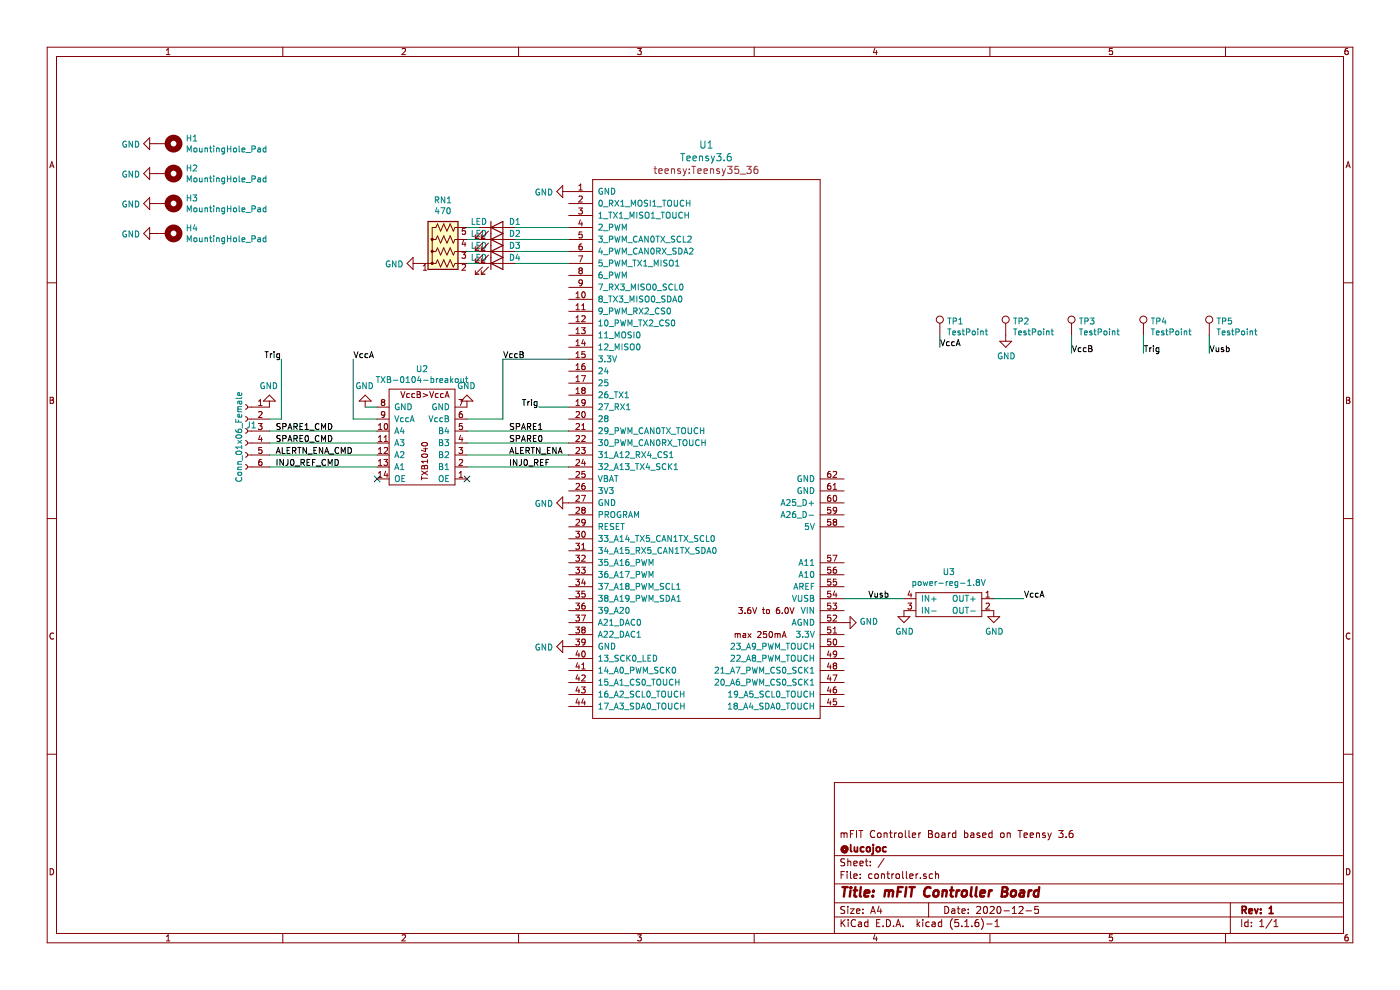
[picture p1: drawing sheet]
EESchema Schematic File Version 4
EELAYER 30 0
EELAYER END
$Descr A4 11693 8268
encoding utf-8
Sheet 1 1
Title "mFIT Controller Board"
Date "2020-12-5"
Rev "1"
Comp "@lucojoc"
Comment1 "mFIT Controller Board based on Teensy 3.6"
Comment2 ""
Comment3 ""
Comment4 ""
$EndDescr
$Comp
L teensy:Teensy3.6 U1
U 1 1
P 5900 3750
F 0 "U1" H 5900 6293 60  0000 C CNN
F 1 "Teensy3.6" H 5900 6187 60  0000 C CNN
F 2 "teensy:Teensy35_36" H 5900 6081 60  0000 C CNN
F 3 "" H 5900 3800 60  0000 C CNN
	1    5900 3750
	1    0    0    -1  
$EndComp
$Comp
L txb-breakout:TXB-0104-breakout U2
U 1 1
P 3550 4100
F 0 "U2" H 3575 3085 50  0000 C CNN
F 1 "TXB-0104-breakout" H 3575 3176 50  0000 C CNN
F 2 "txb0104-breakout:TXB0104-breakout" H 3550 4150 50  0001 C CNN
F 3 "http://cdn.sparkfun.com/datasheets/BreakoutBoards/TXB0104_breakout.pdf" H 3550 4150 50  0001 C CNN
	1    3550 4100
	-1   0    0    1   
$EndComp
$Comp
L power-reg-breakout:power-reg-breakout U3
U 1 1
P 8200 4900
F 0 "U3" H 8475 5025 50  0000 C CNN
F 1 "power-reg-1.8V" H 8475 4934 50  0000 C CNN
F 2 "power-reg-breakout:breakout-power-reg" H 8200 4900 50  0001 C CNN
F 3 "" H 8200 4900 50  0001 C CNN
	1    8200 4900
	-1   0    0    -1  
$EndComp
$Comp
L power:GND #PWR04
U 1 1
P 8300 5100
F 0 "#PWR04" H 8300 4850 50  0001 C CNN
F 1 "GND" H 8305 4927 50  0000 C CNN
F 2 "" H 8300 5100 50  0001 C CNN
F 3 "" H 8300 5100 50  0001 C CNN
	1    8300 5100
	1    0    0    -1  
$EndComp
$Comp
L power:GND #PWR03
U 1 1
P 7550 5100
F 0 "#PWR03" H 7550 4850 50  0001 C CNN
F 1 "GND" H 7555 4927 50  0000 C CNN
F 2 "" H 7550 5100 50  0001 C CNN
F 3 "" H 7550 5100 50  0001 C CNN
	1    7550 5100
	1    0    0    -1  
$EndComp
$Comp
L power:GND #PWR05
U 1 1
P 8400 2800
F 0 "#PWR05" H 8400 2550 50  0001 C CNN
F 1 "GND" H 8405 2627 50  0000 C CNN
F 2 "" H 8400 2800 50  0001 C CNN
F 3 "" H 8400 2800 50  0001 C CNN
	1    8400 2800
	1    0    0    -1  
$EndComp
$Comp
L power:GND #PWR02
U 1 1
P 3900 3400
F 0 "#PWR02" H 3900 3150 50  0001 C CNN
F 1 "GND" H 3905 3227 50  0000 C CNN
F 2 "" H 3900 3400 50  0001 C CNN
F 3 "" H 3900 3400 50  0001 C CNN
	1    3900 3400
	-1   0    0    1   
$EndComp
$Comp
L power:GND #PWR01
U 1 1
P 3050 3400
F 0 "#PWR01" H 3050 3150 50  0001 C CNN
F 1 "GND" H 3055 3227 50  0000 C CNN
F 2 "" H 3050 3400 50  0001 C CNN
F 3 "" H 3050 3400 50  0001 C CNN
	1    3050 3400
	-1   0    0    1   
$EndComp
Wire Wire Line
	3900 3600 4750 3600
Wire Wire Line
	3900 3700 4750 3700
Wire Wire Line
	3900 3800 4750 3800
Wire Wire Line
	3900 3900 4750 3900
Wire Wire Line
	4750 3000 4200 3000
Wire Wire Line
	4200 3000 4200 3500
Wire Wire Line
	4200 3500 3900 3500
Wire Wire Line
	8300 5000 8550 5000
Text Label 8550 5000 0    50   ~ 0
VccA
Wire Wire Line
	3150 3500 2950 3500
Text Label 2950 3000 0    50   ~ 0
VccA
Wire Wire Line
	3050 3400 3150 3400
NoConn ~ 3900 4000
NoConn ~ 3150 4000
$Comp
L Connector:TestPoint TP2
U 1 1
P 8400 2800
F 0 "TP2" H 8458 2918 50  0000 L CNN
F 1 "TestPoint" H 8458 2827 50  0000 L CNN
F 2 "TestPoint:TestPoint_Pad_D1.5mm" H 8600 2800 50  0001 C CNN
F 3 "~" H 8600 2800 50  0001 C CNN
	1    8400 2800
	1    0    0    -1  
$EndComp
$Comp
L Connector:TestPoint TP1
U 1 1
P 7850 2800
F 0 "TP1" H 7908 2918 50  0000 L CNN
F 1 "TestPoint" H 7908 2827 50  0000 L CNN
F 2 "TestPoint:TestPoint_Pad_D1.5mm" H 8050 2800 50  0001 C CNN
F 3 "~" H 8050 2800 50  0001 C CNN
	1    7850 2800
	1    0    0    -1  
$EndComp
$Comp
L Connector:TestPoint TP3
U 1 1
P 8950 2800
F 0 "TP3" H 9008 2918 50  0000 L CNN
F 1 "TestPoint" H 9008 2827 50  0000 L CNN
F 2 "TestPoint:TestPoint_Pad_D1.5mm" H 9150 2800 50  0001 C CNN
F 3 "~" H 9150 2800 50  0001 C CNN
	1    8950 2800
	1    0    0    -1  
$EndComp
$Comp
L Connector:TestPoint TP4
U 1 1
P 9550 2800
F 0 "TP4" H 9608 2918 50  0000 L CNN
F 1 "TestPoint" H 9608 2827 50  0000 L CNN
F 2 "TestPoint:TestPoint_Pad_D1.5mm" H 9750 2800 50  0001 C CNN
F 3 "~" H 9750 2800 50  0001 C CNN
	1    9550 2800
	1    0    0    -1  
$EndComp
Wire Wire Line
	7850 2800 7850 2900
Text Label 7850 2900 0    50   ~ 0
VccA
Text Label 4200 3000 0    50   ~ 0
VccB
Wire Wire Line
	8950 2800 8950 2950
Text Label 8950 2950 0    50   ~ 0
VccB
Wire Wire Line
	4750 3400 4500 3400
Text Label 4500 3400 2    50   ~ 0
Trig
Wire Wire Line
	9550 2800 9550 2950
Text Label 9550 2950 0    50   ~ 0
Trig
$Comp
L power:GND #PWR07
U 1 1
P 4750 1600
F 0 "#PWR07" H 4750 1350 50  0001 C CNN
F 1 "GND" V 4755 1472 50  0000 R CNN
F 2 "" H 4750 1600 50  0001 C CNN
F 3 "" H 4750 1600 50  0001 C CNN
	1    4750 1600
	0    1    1    0   
$EndComp
$Comp
L power:GND #PWR08
U 1 1
P 4750 4200
F 0 "#PWR08" H 4750 3950 50  0001 C CNN
F 1 "GND" V 4755 4072 50  0000 R CNN
F 2 "" H 4750 4200 50  0001 C CNN
F 3 "" H 4750 4200 50  0001 C CNN
	1    4750 4200
	0    1    1    0   
$EndComp
$Comp
L power:GND #PWR09
U 1 1
P 4750 5400
F 0 "#PWR09" H 4750 5150 50  0001 C CNN
F 1 "GND" V 4755 5272 50  0000 R CNN
F 2 "" H 4750 5400 50  0001 C CNN
F 3 "" H 4750 5400 50  0001 C CNN
	1    4750 5400
	0    1    1    0   
$EndComp
$Comp
L power:GND #PWR010
U 1 1
P 7050 5200
F 0 "#PWR010" H 7050 4950 50  0001 C CNN
F 1 "GND" V 7055 5072 50  0000 R CNN
F 2 "" H 7050 5200 50  0001 C CNN
F 3 "" H 7050 5200 50  0001 C CNN
	1    7050 5200
	0    -1   -1   0   
$EndComp
$Comp
L power:GND #PWR06
U 1 1
P 2250 3400
F 0 "#PWR06" H 2250 3150 50  0001 C CNN
F 1 "GND" H 2255 3227 50  0000 C CNN
F 2 "" H 2250 3400 50  0001 C CNN
F 3 "" H 2250 3400 50  0001 C CNN
	1    2250 3400
	-1   0    0    1   
$EndComp
Wire Wire Line
	7550 5000 7050 5000
Wire Wire Line
	2950 3000 2950 3500
Wire Wire Line
	2250 3600 3150 3600
Wire Wire Line
	2250 3700 3150 3700
Wire Wire Line
	2250 3800 3150 3800
Wire Wire Line
	2250 3900 3150 3900
$Comp
L Connector:Conn_01x06_Female J1
U 1 1
P 2050 3600
F 0 "J1" H 2000 3650 50  0000 C CNN
F 1 "Conn_01x06_Female" V 2100 3550 50  0000 C CNN
F 2 "Connector_PinSocket_2.54mm:PinSocket_1x06_P2.54mm_Vertical" H 2050 3600 50  0001 C CNN
F 3 "~" H 2050 3600 50  0001 C CNN
	1    2050 3600
	-1   0    0    -1  
$EndComp
Wire Wire Line
	2250 3500 2350 3500
Wire Wire Line
	2350 3500 2350 3000
Text Label 2350 3000 2    50   ~ 0
Trig
Text Label 4250 3800 0    50   ~ 0
ALERTN_ENA
Text Label 2300 3800 0    50   ~ 0
ALERTN_ENA_CMD
Text Label 2300 3900 0    50   ~ 0
INJ0_REF_CMD
Text Label 4250 3900 0    50   ~ 0
INJ0_REF
Text Label 4250 3700 0    50   ~ 0
SPARE0
Text Label 4250 3600 0    50   ~ 0
SPARE1
Text Label 2300 3600 0    50   ~ 0
SPARE1_CMD
Text Label 2300 3700 0    50   ~ 0
SPARE0_CMD
$Comp
L Device:R_Network04_US RN1
U 1 1
P 3700 2000
F 0 "RN1" V 4025 2000 50  0000 C CNN
F 1 "470" V 3934 2000 50  0000 C CNN
F 2 "Resistor_THT:R_Array_SIP5" V 3975 2000 50  0001 C CNN
F 3 "http://www.vishay.com/docs/31509/csc.pdf" H 3700 2000 50  0001 C CNN
	1    3700 2000
	0    -1   -1   0   
$EndComp
$Comp
L power:GND #PWR0101
U 1 1
P 3500 2200
F 0 "#PWR0101" H 3500 1950 50  0001 C CNN
F 1 "GND" V 3505 2072 50  0000 R CNN
F 2 "" H 3500 2200 50  0001 C CNN
F 3 "" H 3500 2200 50  0001 C CNN
	1    3500 2200
	0    1    1    0   
$EndComp
$Comp
L Device:LED D1
U 1 1
P 4150 1900
F 0 "D1" H 4300 1950 50  0000 C CNN
F 1 "LED" H 4000 1950 50  0000 C CNN
F 2 "Resistor_SMD:R_0805_2012Metric_Pad1.15x1.40mm_HandSolder" H 4150 1900 50  0001 C CNN
F 3 "~" H 4150 1900 50  0001 C CNN
	1    4150 1900
	1    0    0    -1  
$EndComp
Wire Wire Line
	4300 1900 4750 1900
Wire Wire Line
	4000 1900 3900 1900
$Comp
L Device:LED D2
U 1 1
P 4150 2000
F 0 "D2" H 4300 2050 50  0000 C CNN
F 1 "LED" H 4000 2050 50  0000 C CNN
F 2 "Resistor_SMD:R_0805_2012Metric_Pad1.15x1.40mm_HandSolder" H 4150 2000 50  0001 C CNN
F 3 "~" H 4150 2000 50  0001 C CNN
	1    4150 2000
	1    0    0    -1  
$EndComp
$Comp
L Device:LED D3
U 1 1
P 4150 2100
F 0 "D3" H 4300 2150 50  0000 C CNN
F 1 "LED" H 4000 2150 50  0000 C CNN
F 2 "Resistor_SMD:R_0805_2012Metric_Pad1.15x1.40mm_HandSolder" H 4150 2100 50  0001 C CNN
F 3 "~" H 4150 2100 50  0001 C CNN
	1    4150 2100
	1    0    0    -1  
$EndComp
$Comp
L Device:LED D4
U 1 1
P 4150 2200
F 0 "D4" H 4300 2250 50  0000 C CNN
F 1 "LED" H 4000 2250 50  0000 C CNN
F 2 "Resistor_SMD:R_0805_2012Metric_Pad1.15x1.40mm_HandSolder" H 4150 2200 50  0001 C CNN
F 3 "~" H 4150 2200 50  0001 C CNN
	1    4150 2200
	1    0    0    -1  
$EndComp
Wire Wire Line
	4300 2200 4750 2200
Wire Wire Line
	4300 2100 4750 2100
Wire Wire Line
	4300 2000 4750 2000
Wire Wire Line
	3900 2000 4000 2000
Wire Wire Line
	3900 2100 4000 2100
Wire Wire Line
	3900 2200 4000 2200
$Comp
L power:GND #PWR0102
U 1 1
P 1300 1200
F 0 "#PWR0102" H 1300 950 50  0001 C CNN
F 1 "GND" V 1305 1072 50  0000 R CNN
F 2 "" H 1300 1200 50  0001 C CNN
F 3 "" H 1300 1200 50  0001 C CNN
	1    1300 1200
	0    1    1    0   
$EndComp
$Comp
L Mechanical:MountingHole_Pad H1
U 1 1
P 1400 1200
F 0 "H1" V 1354 1350 50  0000 L CNN
F 1 "MountingHole_Pad" V 1445 1350 50  0000 L CNN
F 2 "MountingHole:MountingHole_2.2mm_M2_Pad_Via" H 1400 1200 50  0001 C CNN
F 3 "~" H 1400 1200 50  0001 C CNN
	1    1400 1200
	0    1    1    0   
$EndComp
$Comp
L Mechanical:MountingHole_Pad H2
U 1 1
P 1400 1450
F 0 "H2" V 1354 1600 50  0000 L CNN
F 1 "MountingHole_Pad" V 1445 1600 50  0000 L CNN
F 2 "MountingHole:MountingHole_2.2mm_M2_Pad_Via" H 1400 1450 50  0001 C CNN
F 3 "~" H 1400 1450 50  0001 C CNN
	1    1400 1450
	0    1    1    0   
$EndComp
$Comp
L Mechanical:MountingHole_Pad H3
U 1 1
P 1400 1700
F 0 "H3" V 1354 1850 50  0000 L CNN
F 1 "MountingHole_Pad" V 1445 1850 50  0000 L CNN
F 2 "MountingHole:MountingHole_2.2mm_M2_Pad_Via" H 1400 1700 50  0001 C CNN
F 3 "~" H 1400 1700 50  0001 C CNN
	1    1400 1700
	0    1    1    0   
$EndComp
$Comp
L Mechanical:MountingHole_Pad H4
U 1 1
P 1400 1950
F 0 "H4" V 1354 2100 50  0000 L CNN
F 1 "MountingHole_Pad" V 1445 2100 50  0000 L CNN
F 2 "MountingHole:MountingHole_2.2mm_M2_Pad_Via" H 1400 1950 50  0001 C CNN
F 3 "~" H 1400 1950 50  0001 C CNN
	1    1400 1950
	0    1    1    0   
$EndComp
$Comp
L power:GND #PWR0103
U 1 1
P 1300 1450
F 0 "#PWR0103" H 1300 1200 50  0001 C CNN
F 1 "GND" V 1305 1322 50  0000 R CNN
F 2 "" H 1300 1450 50  0001 C CNN
F 3 "" H 1300 1450 50  0001 C CNN
	1    1300 1450
	0    1    1    0   
$EndComp
$Comp
L power:GND #PWR0104
U 1 1
P 1300 1700
F 0 "#PWR0104" H 1300 1450 50  0001 C CNN
F 1 "GND" V 1305 1572 50  0000 R CNN
F 2 "" H 1300 1700 50  0001 C CNN
F 3 "" H 1300 1700 50  0001 C CNN
	1    1300 1700
	0    1    1    0   
$EndComp
$Comp
L power:GND #PWR0105
U 1 1
P 1300 1950
F 0 "#PWR0105" H 1300 1700 50  0001 C CNN
F 1 "GND" V 1305 1822 50  0000 R CNN
F 2 "" H 1300 1950 50  0001 C CNN
F 3 "" H 1300 1950 50  0001 C CNN
	1    1300 1950
	0    1    1    0   
$EndComp
Text Label 7250 5000 0    50   ~ 0
Vusb
$Comp
L Connector:TestPoint TP5
U 1 1
P 10100 2800
F 0 "TP5" H 10158 2918 50  0000 L CNN
F 1 "TestPoint" H 10158 2827 50  0000 L CNN
F 2 "TestPoint:TestPoint_Pad_D1.5mm" H 10300 2800 50  0001 C CNN
F 3 "~" H 10300 2800 50  0001 C CNN
	1    10100 2800
	1    0    0    -1  
$EndComp
Wire Wire Line
	10100 2800 10100 2950
Text Label 10100 2950 0    50   ~ 0
Vusb
$EndSCHEMATC
